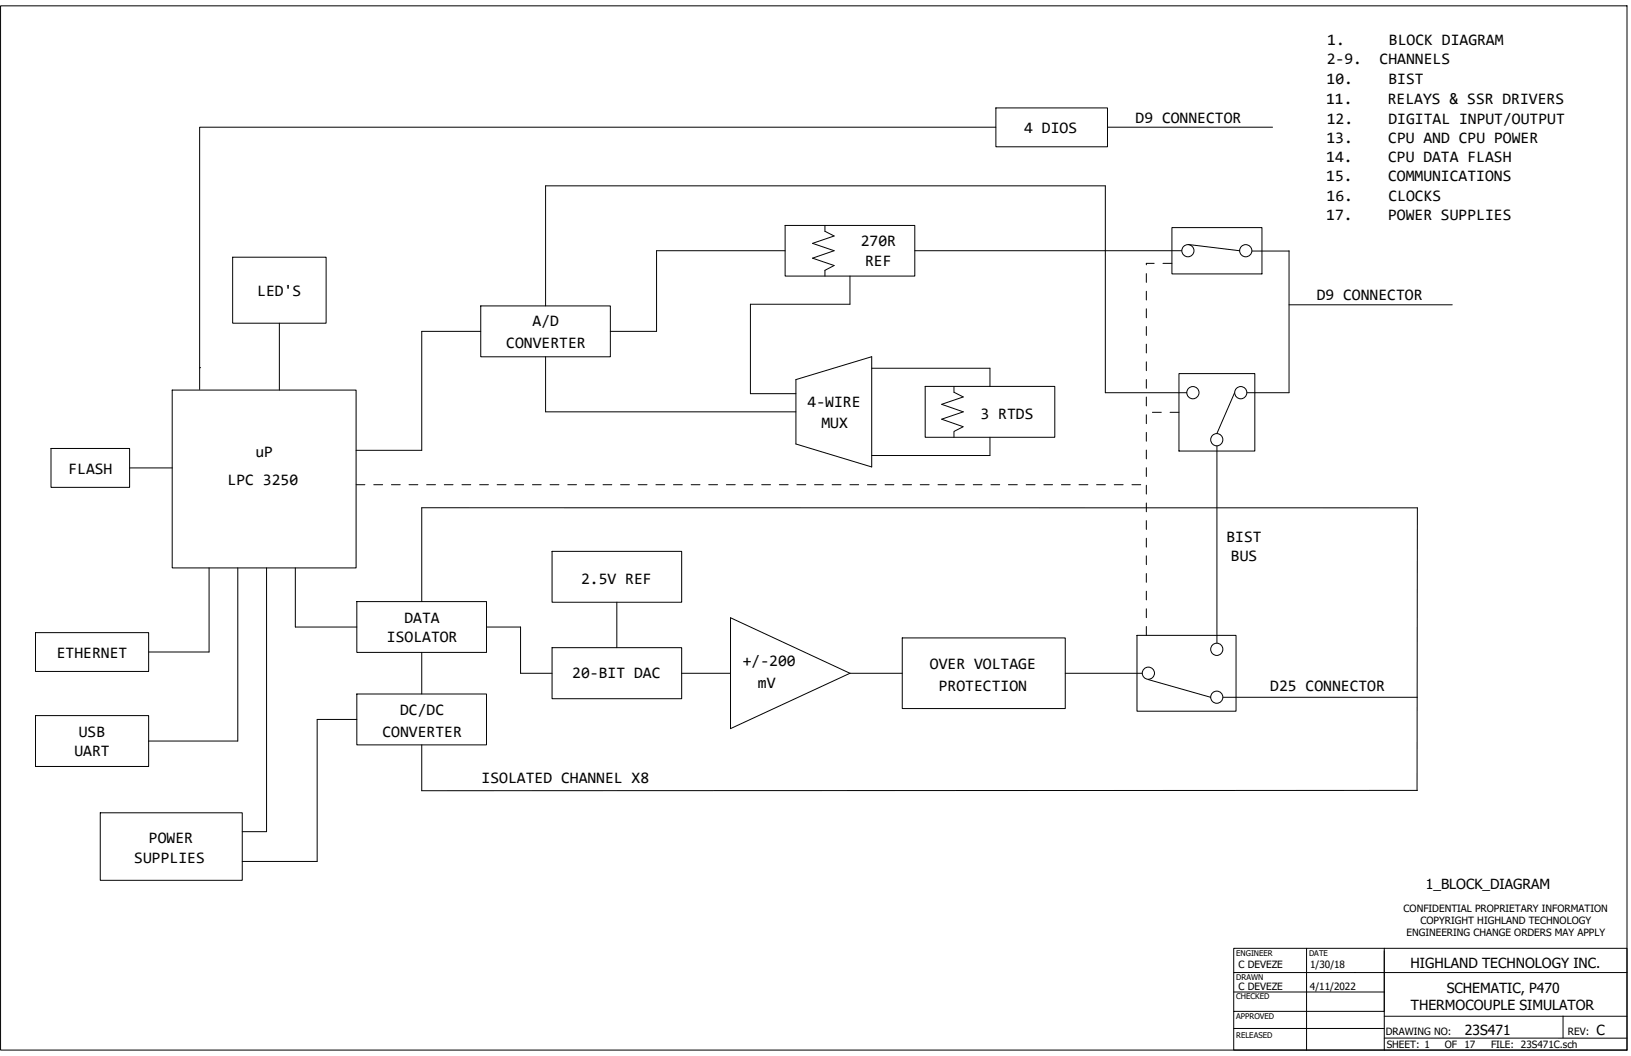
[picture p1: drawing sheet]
<svg xmlns="http://www.w3.org/2000/svg" width="432mm" height="279mm" viewBox="0 0 432 279" stroke-linecap="round" stroke-linejoin="round" font-family="sans-serif">
<g fill="none" stroke="#000" stroke-width=".26">
<path d="M.1 1.5h430.6v276.3h-430.6zM263.7 28.6h29.5v10.2h-29.5zM263.7 33.7h-210.8v69.3M293.2 33.7h43.7M207.9 59.6h34.3v13.4h-34.3zM218.4 59.6v1.6l2.4 1.2-5.7 2 5.7 1.9-5.7 2 5.7 2-2.4 1.2v1.5M61.6 68.1h24.7v17.4h-24.7zM207.9 66.3h-34.1v21.4h-12.2M225 73v7.5h-26.3v23.7h12M242.2 66.3h70.6M303.5 72.4v2.3M303.5 77.1v2.3"/>
<path d="M305.6 69.7h-2.1v.4M307.9 69.7h2.4M310.3 60.2h23.8v12.3h-23.8zM314.5 64.7l13.7 1.6M331.5 66.4h9.8M341.3 66.3v37.6h-11.1M52.9 97.3h.1M74 85.5v17.7M127.3 87.7h-15.6v31.4h-17.4M127.3 80.9h34.3v13.5h-34.3zM144.4 94.4v14.6h66.3M144.4 80.9v-31.7h148.2v54.7h21.6"/>
<path d="M230.8 97.4h31.3v4.8M303.5 81.7v2.4M303.5 86.4v2.4M303.5 91.1v2.3M303.5 95.7v2.4M312.1 98.8h20.1v20.5h-20.1zM341.3 80.6h43.2M13.5 118.7h20.8v10.2h-20.8zM45.6 103.2h48.7v47.1h-48.7zM210.7 100.4l20.1-6v29.1l-20.1-6zM244.9 102.2h34.4v13.5h-34.4zM252.6 102.2v1.6l2.4 1.2-5.7 2 5.7 2-5.7 1.9 5.7 2-2.4 1.3v1.5"/>
<path d="M262.1 115.7v4.8h-31.3M303.5 100.4v2.3M303.5 105.1v2.3M303.5 109.7v2.4M303.5 114.4v2.3M303.5 119.1v2.3M305.1 109.1h2.3M309.8 109.1h2.3M322.2 118v52.1M326.9 103.9l-4.7 10.8M34.3 123.8h11.3M94.3 128.2h2.3"/>
<path d="M99 128.2h2.3M103.6 128.2h2.4M108.3 128.2h2.3M112.9 128.2h2.4M117.6 128.2h2.3M122.3 128.2h2.3M127 128.2h2.3M131.6 128.2h2.4M136.3 128.2h2.3M141 128.2h2.3M145.6 128.2h2.4M150.3 128.2h2.3"/>
<path d="M155 128.2h2.3M159.6 128.2h2.4M164.3 128.2h2.3M169 128.2h2.3M173.7 128.2h2.3M178.3 128.2h2.3M183 128.2h2.3M187.6 128.2h2.4M192.3 128.2h2.3M197 128.2h2.3M201.7 128.2h2.3M206.3 128.2h2.4"/>
<path d="M211 128.2h2.3M215.6 128.2h2.4M220.3 128.2h2.4M225 128.2h2.3M229.7 128.2h2.3M234.3 128.2h2.3M239 128.2h2.3M243.6 128.2h2.4M248.3 128.2h2.4M253 128.2h2.3M257.7 128.2h2.3M262.3 128.2h2.4"/>
<path d="M267 128.2h2.3M271.7 128.2h2.3M276.4 128.2h2.3M281 128.2h2.3M285.7 128.2h2.3M290.3 128.2h2.4M295 128.2h2.3M299.7 128.2h2.3M303.5 123.7v2.4M303.5 128.4v2.3M303.5 133.1v2.3M303.5 137.8v2.3"/>
<path d="M55.4 150.3v22.2h-16.1M62.9 150.3v45.8h-23.6M70.6 150.3v69.7h-6.5M78.2 150.3v15.6h16.3M94.5 159.2h34.3v13.4h-34.3zM111.7 159.2v-24.9l263.5 .1v74.7M146.2 145.9h34.3v13.4h-34.3zM163.3 159.3v12.1M303.5 142.4v2.4M303.5 147.1v2.3M303.5 151.7v2.4M303.5 156.4v2.3"/>
<path d="M9.4 167.4h29.9v10.3h-29.9zM111.7 172.6v11M128.8 165.9h9v12.2h8.4M146.2 171.4h34.3v13.5h-34.3zM180.5 178.1h12.9M193.4 163.4l31.6 14.7-31.6 14.7zM225 178.1h13.9M238.9 168.8h43.1v18.7h-43.1zM282 178.1h20.4M301 168.1h26.2v20.1h-26.2zM303.5 161.1v2.3M303.5 165.8v2.3"/>
<path d="M304 179.8l16.5 4.7M9.4 189.3h29.9v13.5h-29.9zM94.5 183.6h34.3v13.5h-34.3zM94.5 190.4h-10.5v37.5h-19.9M111.7 197.1v12.1l263.5-.1M323.8 184.5h51.4M26.5 215.1h37.6v17.8h-37.6zM326.6 257.3h104.1M345.9 250.9h20.6M366.5 251.6v26.2M326.6 262.5h39.9M326.6 272.1h39.9"/>
<path d="M326.6 267.6h39.9v-16.7h64.2v26.9h-104.1zM326.6 267.6v-16.7h19.3v26.9M366.5 274.7h64.2M366.5 268.9h64.2M413.8 268.8v5.8"/>
<circle cx="314.5" cy="66.3" r="1.61"/>
<circle cx="329.8" cy="66.3" r="1.61"/>
<circle cx="315.8" cy="103.9" r="1.62"/>
<circle cx="322.1" cy="116.3" r="1.61"/>
<circle cx="328.5" cy="103.9" r="1.61"/>
<circle cx="304" cy="178.1" r="1.61"/>
<circle cx="322.1" cy="171.8" r="1.61"/>
<circle cx="322.1" cy="184.5" r="1.61"/>
</g>
<g font-size="4.2">
<text x="351.4" y="11.9">1.</text>
<text x="367.7" y="11.9">BLOCK DIAGRAM</text>
<text x="351.2" y="16.9">2‐9.</text>
<text x="365.3" y="16.9">CHANNELS</text>
<text x="351.2" y="22.2">10.</text>
<text x="367.6" y="22.2">BIST</text>
<text x="351.1" y="27.5">11.</text>
<text x="367.4" y="27.5">RELAYS &amp; SSR DRIVERS</text>
<text x="271.2" y="35.3">4 DIOS</text>
<text x="300.6" y="32.6">D9 CONNECTOR</text>
<text x="351.2" y="32.7">12.</text>
<text x="367.6" y="32.7">DIGITAL INPUT/OUTPUT</text>
<text x="351.2" y="37.7">13.</text>
<text x="367.5" y="37.7">CPU AND CPU POWER</text>
<text x="351.1" y="47.9">15.</text>
<text x="351.1" y="42.7">14.</text>
<text x="367.5" y="47.9">COMMUNICATIONS</text>
<text x="367.5" y="42.7">CPU DATA FLASH</text>
<text x="351.2" y="53.2">16.</text>
<text x="367.6" y="53.2">CLOCKS</text>
<text x="351.1" y="58.3">17.</text>
<text x="367.5" y="58.3">POWER SUPPLIES</text>
<text x="227.9" y="65.1">270R</text>
<text x="229" y="70.3">REF</text>
<text x="68.1" y="78.2">LED'S</text>
<text x="348.6" y="79.2">D9 CONNECTOR</text>
<text x="141" y="86.3">A/D</text>
<text x="134" y="92.1">CONVERTER</text>
<text x="213.8" y="107.6">4‐WIRE</text>
<text x="217.5" y="113.3">MUX</text>
<text x="259.6" y="110.7">3 RTDS</text>
<text x="18.1" y="125.4">FLASH</text>
<text x="67.6" y="121">uP</text>
<text x="60.3" y="128.4">LPC 3250</text>
<text x="324.7" y="143.3">BIST</text>
<text x="325.9" y="148.4">BUS</text>
<text x="153.8" y="154.5">2.5V REF</text>
<text x="107.1" y="164.7">DATA</text>
<text x="102.4" y="169.9">ISOLATOR</text>
<text x="15" y="174.1">ETHERNET</text>
<text x="151.5" y="179.5">20‐BIT DAC</text>
<text x="196.6" y="176.3">+/‐200</text>
<text x="246.2" y="176.9">OVER VOLTAGE</text>
<text x="200.6" y="182.1">mV</text>
<text x="248.5" y="182.7">PROTECTION</text>
<text x="336.3" y="182.7">D25 CONNECTOR</text>
<text x="105.9" y="189.1">DC/DC</text>
<text x="20.8" y="194.9">USB</text>
<text x="101.3" y="194.9">CONVERTER</text>
<text x="19.7" y="200.1">UART</text>
<text x="127.5" y="207.1">ISOLATED CHANNEL X8</text>
<text x="39.4" y="223.1">POWER</text>
<text x="35.6" y="228.3">SUPPLIES</text>
</g>
<g font-size="3.7">
<text x="377.5" y="235.2">1_BLOCK_DIAGRAM</text>
<text x="373.4" y="256">HIGHLAND TECHNOLOGY INC.</text>
<text x="383" y="262.7">SCHEMATIC, P470</text>
<text x="373.5" y="267.1">THERMOCOUPLE SIMULATOR</text>
<text x="387.8" y="273.9">23S471</text>
<text x="422.7" y="273.9">C</text>
</g>
<g font-size="2.6">
<text x="371.6" y="241.3">CONFIDENTIAL PROPRIETARY INFORMATION</text>
<text x="376.1" y="244.5">COPYRIGHT HIGHLAND TECHNOLOGY</text>
<text x="372.3" y="247.7">ENGINEERING CHANGE ORDERS MAY APPLY</text>
<text x="327.9" y="256">C DEVEZE</text>
<text x="346.9" y="256.2">1/30/18</text>
<text x="327.9" y="261.9">C DEVEZE</text>
<text x="346.8" y="261.9">4/11/2022</text>
<text x="366.9" y="274">DRAWING NO:</text>
<text x="415.1" y="274">REV:</text>
<text x="367.1" y="277.2">SHEET: 1</text>
<text x="382.5" y="277.2">OF</text>
<text x="387.7" y="277.2">17</text>
<text x="394.7" y="277.2">FILE: 23S471C.sch</text>
</g>
<g font-size="2.1">
<text x="327.3" y="252.8">ENGINEER</text>
<text x="346.6" y="252.8">DATE</text>
<text x="327.3" y="259.2">DRAWN</text>
<text x="327.3" y="264.4">CHECKED</text>
<text x="327.3" y="269.5">APPROVED</text>
<text x="327.3" y="274.7">RELEASED</text>
</g>
</svg>
